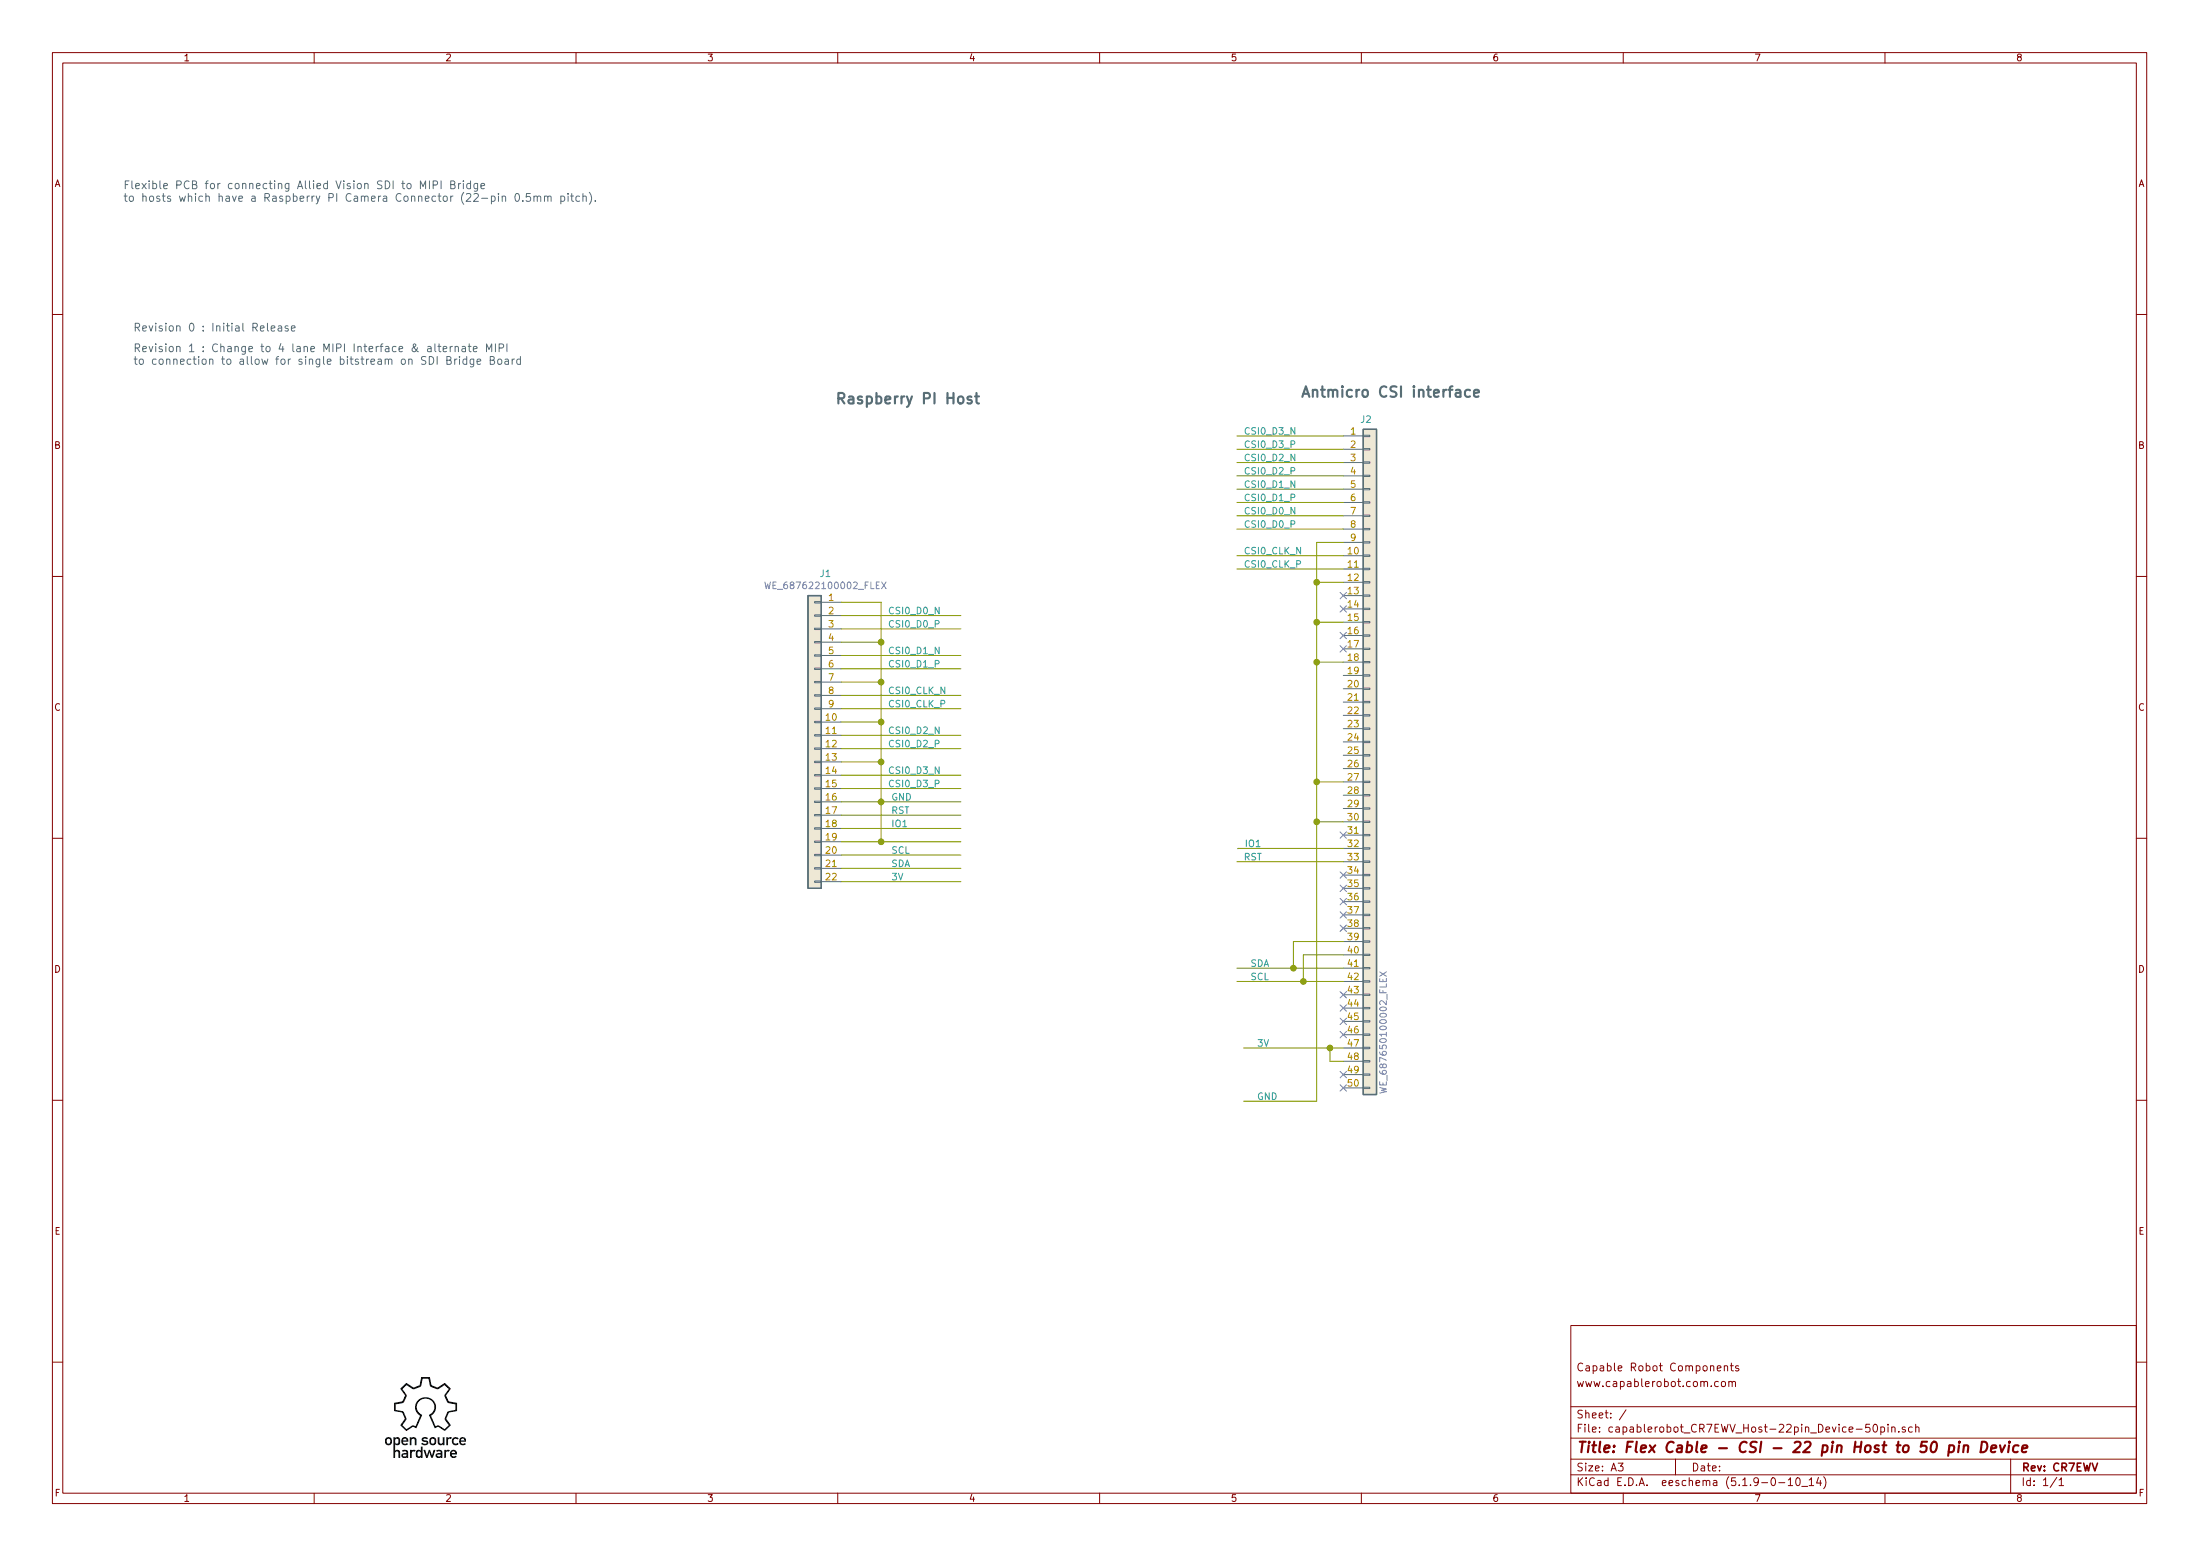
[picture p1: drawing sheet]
EESchema Schematic File Version 4
EELAYER 30 0
EELAYER END
$Descr A3 16535 11693
encoding utf-8
Sheet 1 1
Title "Flex Cable - CSI - 22 pin Host to 50 pin Device"
Date ""
Rev "CR7EWV"
Comp ""
Comment1 "www.capablerobot.com.com"
Comment2 "Capable Robot Components"
Comment3 ""
Comment4 ""
$EndDescr
Text Notes 925  1525 0    59   ~ 0
Flexible PCB for connecting Allied Vision SDI to MIPI Bridge\nto hosts which have a Raspberry PI Camera Connector (22-pin 0.5mm pitch).
Text Label 6675 5325 0    50   ~ 0
CSI0_CLK_P
Text Label 6675 5225 0    50   ~ 0
CSI0_CLK_N
Text Label 6675 5025 0    50   ~ 0
CSI0_D1_P
Text Label 6675 4925 0    50   ~ 0
CSI0_D1_N
Text Label 6675 4725 0    50   ~ 0
CSI0_D0_P
Text Label 6675 4625 0    50   ~ 0
CSI0_D0_N
Wire Wire Line
	6325 5125 6625 5125
Wire Wire Line
	6625 5125 6625 5425
Connection ~ 6625 5425
Wire Wire Line
	6325 5425 6625 5425
Connection ~ 6625 5125
Wire Wire Line
	6625 4825 6625 5125
Wire Wire Line
	6325 4825 6625 4825
Wire Wire Line
	6325 4625 7225 4625
Wire Wire Line
	6325 4725 7225 4725
Wire Wire Line
	6325 4925 7225 4925
Wire Wire Line
	6325 5025 7225 5025
Wire Wire Line
	6325 5225 7225 5225
Wire Wire Line
	6325 5325 7225 5325
Wire Wire Line
	6625 6025 7225 6025
Text Label 6700 6025 0    50   ~ 0
GND
Text Notes 6275 3050 0    79   ~ 16
Raspberry PI Host
Text Notes 9775 3000 0    79   ~ 16
Antmicro CSI interface
NoConn ~ 10100 7575
NoConn ~ 10100 7475
NoConn ~ 10100 7675
NoConn ~ 10100 7775
NoConn ~ 10100 6975
NoConn ~ 10100 6875
NoConn ~ 10100 6775
NoConn ~ 10100 6675
NoConn ~ 10100 6575
NoConn ~ 10100 6275
NoConn ~ 10100 4475
NoConn ~ 10100 4575
NoConn ~ 10100 4775
NoConn ~ 10100 4875
Text Label 9450 8275 0    50   ~ 0
GND
Wire Wire Line
	9900 8275 9350 8275
Text Label 9400 7275 0    50   ~ 0
SDA
Text Label 9400 7375 0    50   ~ 0
SCL
Wire Wire Line
	10100 7375 9800 7375
Wire Wire Line
	10100 7275 9725 7275
Wire Wire Line
	9900 6175 9900 8275
Connection ~ 9900 6175
Wire Wire Line
	10100 6175 9900 6175
Wire Wire Line
	9900 5875 9900 6175
Connection ~ 9900 5875
Wire Wire Line
	10100 5875 9900 5875
Wire Wire Line
	9900 4975 9900 5875
Connection ~ 9900 4975
Wire Wire Line
	10100 4975 9900 4975
Wire Wire Line
	9900 4675 9900 4975
Connection ~ 9900 4675
Wire Wire Line
	10100 4675 9900 4675
Wire Wire Line
	9900 4375 9900 4675
Connection ~ 9900 4375
Wire Wire Line
	9900 4075 9900 4375
Wire Wire Line
	10100 4375 9900 4375
Wire Wire Line
	10100 4075 9900 4075
Text Label 9357 6375 0    50   ~ 0
IO1
Wire Wire Line
	9308 6375 9308 6378
Wire Wire Line
	10100 7875 10000 7875
Wire Wire Line
	10100 7975 10000 7975
Wire Wire Line
	10000 7975 10000 7875
Connection ~ 10000 7875
Wire Wire Line
	10000 7875 9350 7875
Text Label 9450 7875 0    50   ~ 0
3V
NoConn ~ 10100 8075
NoConn ~ 10100 8175
Wire Wire Line
	6625 5425 6625 5725
Wire Wire Line
	6325 4525 6625 4525
Wire Wire Line
	6625 4525 6625 4825
Connection ~ 6625 4825
Wire Wire Line
	10100 6375 9308 6375
Wire Wire Line
	10100 6475 9300 6475
Text Label 9350 6475 0    50   ~ 0
RST
Wire Wire Line
	10100 7175 9800 7175
Wire Wire Line
	9800 7175 9800 7375
Connection ~ 9800 7375
Wire Wire Line
	9800 7375 9300 7375
Wire Wire Line
	10100 7075 9725 7075
Wire Wire Line
	9725 7075 9725 7275
Connection ~ 9725 7275
Wire Wire Line
	9725 7275 9300 7275
Wire Wire Line
	6325 6625 7225 6625
Wire Wire Line
	6325 6525 7225 6525
Wire Wire Line
	6325 6425 7225 6425
Wire Wire Line
	6325 6325 6625 6325
Wire Wire Line
	6325 6225 7225 6225
Text Label 6700 6625 0    50   ~ 0
3V
Text Label 6700 6525 0    50   ~ 0
SDA
Text Label 6700 6425 0    50   ~ 0
SCL
Wire Wire Line
	6625 6325 6625 6025
Connection ~ 6625 6325
Wire Wire Line
	6625 6325 7225 6325
Connection ~ 6625 6025
$Comp
L antmicro-alvium-flex-csi-adapter:WE_687622100002_FLEX J1
U 1 1
P 6125 5525
F 0 "J1" H 6043 6742 50  0000 C CNN
F 1 "WE_687622100002_FLEX" H 6043 6651 50  0000 C CNN
F 2 "antmicro-alvium-flex-csi-adapter-footprints:WE_687622100002_FLEX" H 6000 4075 50  0001 C CNN
F 3 "" H 6200 3975 50  0001 C CNN
F 4 "687622100002" H 6400 5725 60  0001 L CNN "MPN"
F 5 "Wurth Elektronik " H 6400 5600 60  0001 L CNN "Manufacturer"
	1    6125 5525
	-1   0    0    -1  
$EndComp
Wire Wire Line
	6325 6125 7225 6125
Text Label 6700 6125 0    50   ~ 0
RST
Text Label 6700 6225 0    50   ~ 0
IO1
Wire Wire Line
	6325 5725 6625 5725
Connection ~ 6625 5725
Wire Wire Line
	6625 5725 6625 6025
Wire Wire Line
	6325 6025 6625 6025
Wire Wire Line
	6325 5525 7225 5525
Wire Wire Line
	6325 5625 7225 5625
Wire Wire Line
	6325 5825 7225 5825
Wire Wire Line
	6325 5925 7225 5925
Text Label 6675 5525 0    50   ~ 0
CSI0_D2_N
Text Label 6675 5625 0    50   ~ 0
CSI0_D2_P
Text Label 6675 5825 0    50   ~ 0
CSI0_D3_N
Text Label 6675 5925 0    50   ~ 0
CSI0_D3_P
$Comp
L antmicro-alvium-flex-csi-adapter:WE_687650100002_FLEX J2
U 1 1
P 10300 4875
F 0 "J2" H 10225 6600 50  0000 L CNN
F 1 "WE_687650100002_FLEX" V 10400 1525 50  0000 L CNN
F 2 "antmicro-alvium-flex-csi-adapter-footprints:WE_687650100002_FLEX" H 10100 1325 50  0001 C CNN
F 3 "" H 10300 1225 50  0001 C CNN
F 4 "687650100002" H 10700 4275 60  0001 L CNN "MPN"
F 5 "Wurth Elektronik " H 10950 3075 60  0001 L CNN "Manufacturer"
	1    10300 4875
	1    0    0    -1  
$EndComp
Wire Wire Line
	10100 3275 9300 3275
Wire Wire Line
	10100 3375 9300 3375
Wire Wire Line
	10100 3475 9300 3475
Wire Wire Line
	10100 3575 9300 3575
Wire Wire Line
	10100 3675 9300 3675
Wire Wire Line
	10100 3775 9300 3775
Wire Wire Line
	10100 3875 9300 3875
Wire Wire Line
	10100 3975 9300 3975
Wire Wire Line
	10100 4175 9300 4175
Wire Wire Line
	10100 4275 9300 4275
Text Label 9350 4275 0    50   ~ 0
CSI0_CLK_P
Text Label 9350 4175 0    50   ~ 0
CSI0_CLK_N
Text Label 9350 3975 0    50   ~ 0
CSI0_D0_P
Text Label 9350 3875 0    50   ~ 0
CSI0_D0_N
Text Label 9350 3775 0    50   ~ 0
CSI0_D1_P
Text Label 9350 3675 0    50   ~ 0
CSI0_D1_N
Text Label 9350 3575 0    50   ~ 0
CSI0_D2_P
Text Label 9350 3475 0    50   ~ 0
CSI0_D2_N
Text Label 9350 3375 0    50   ~ 0
CSI0_D3_P
Text Label 9350 3275 0    50   ~ 0
CSI0_D3_N
Text Notes 1000 2500 0    59   ~ 0
Revision 0 : Initial Release
Text Notes 1000 2750 0    59   ~ 0
Revision 1 : Change to 4 lane MIPI Interface & alternate MIPI\nto connection to allow for single bitstream on SDI Bridge Board
$EndSCHEMATC
